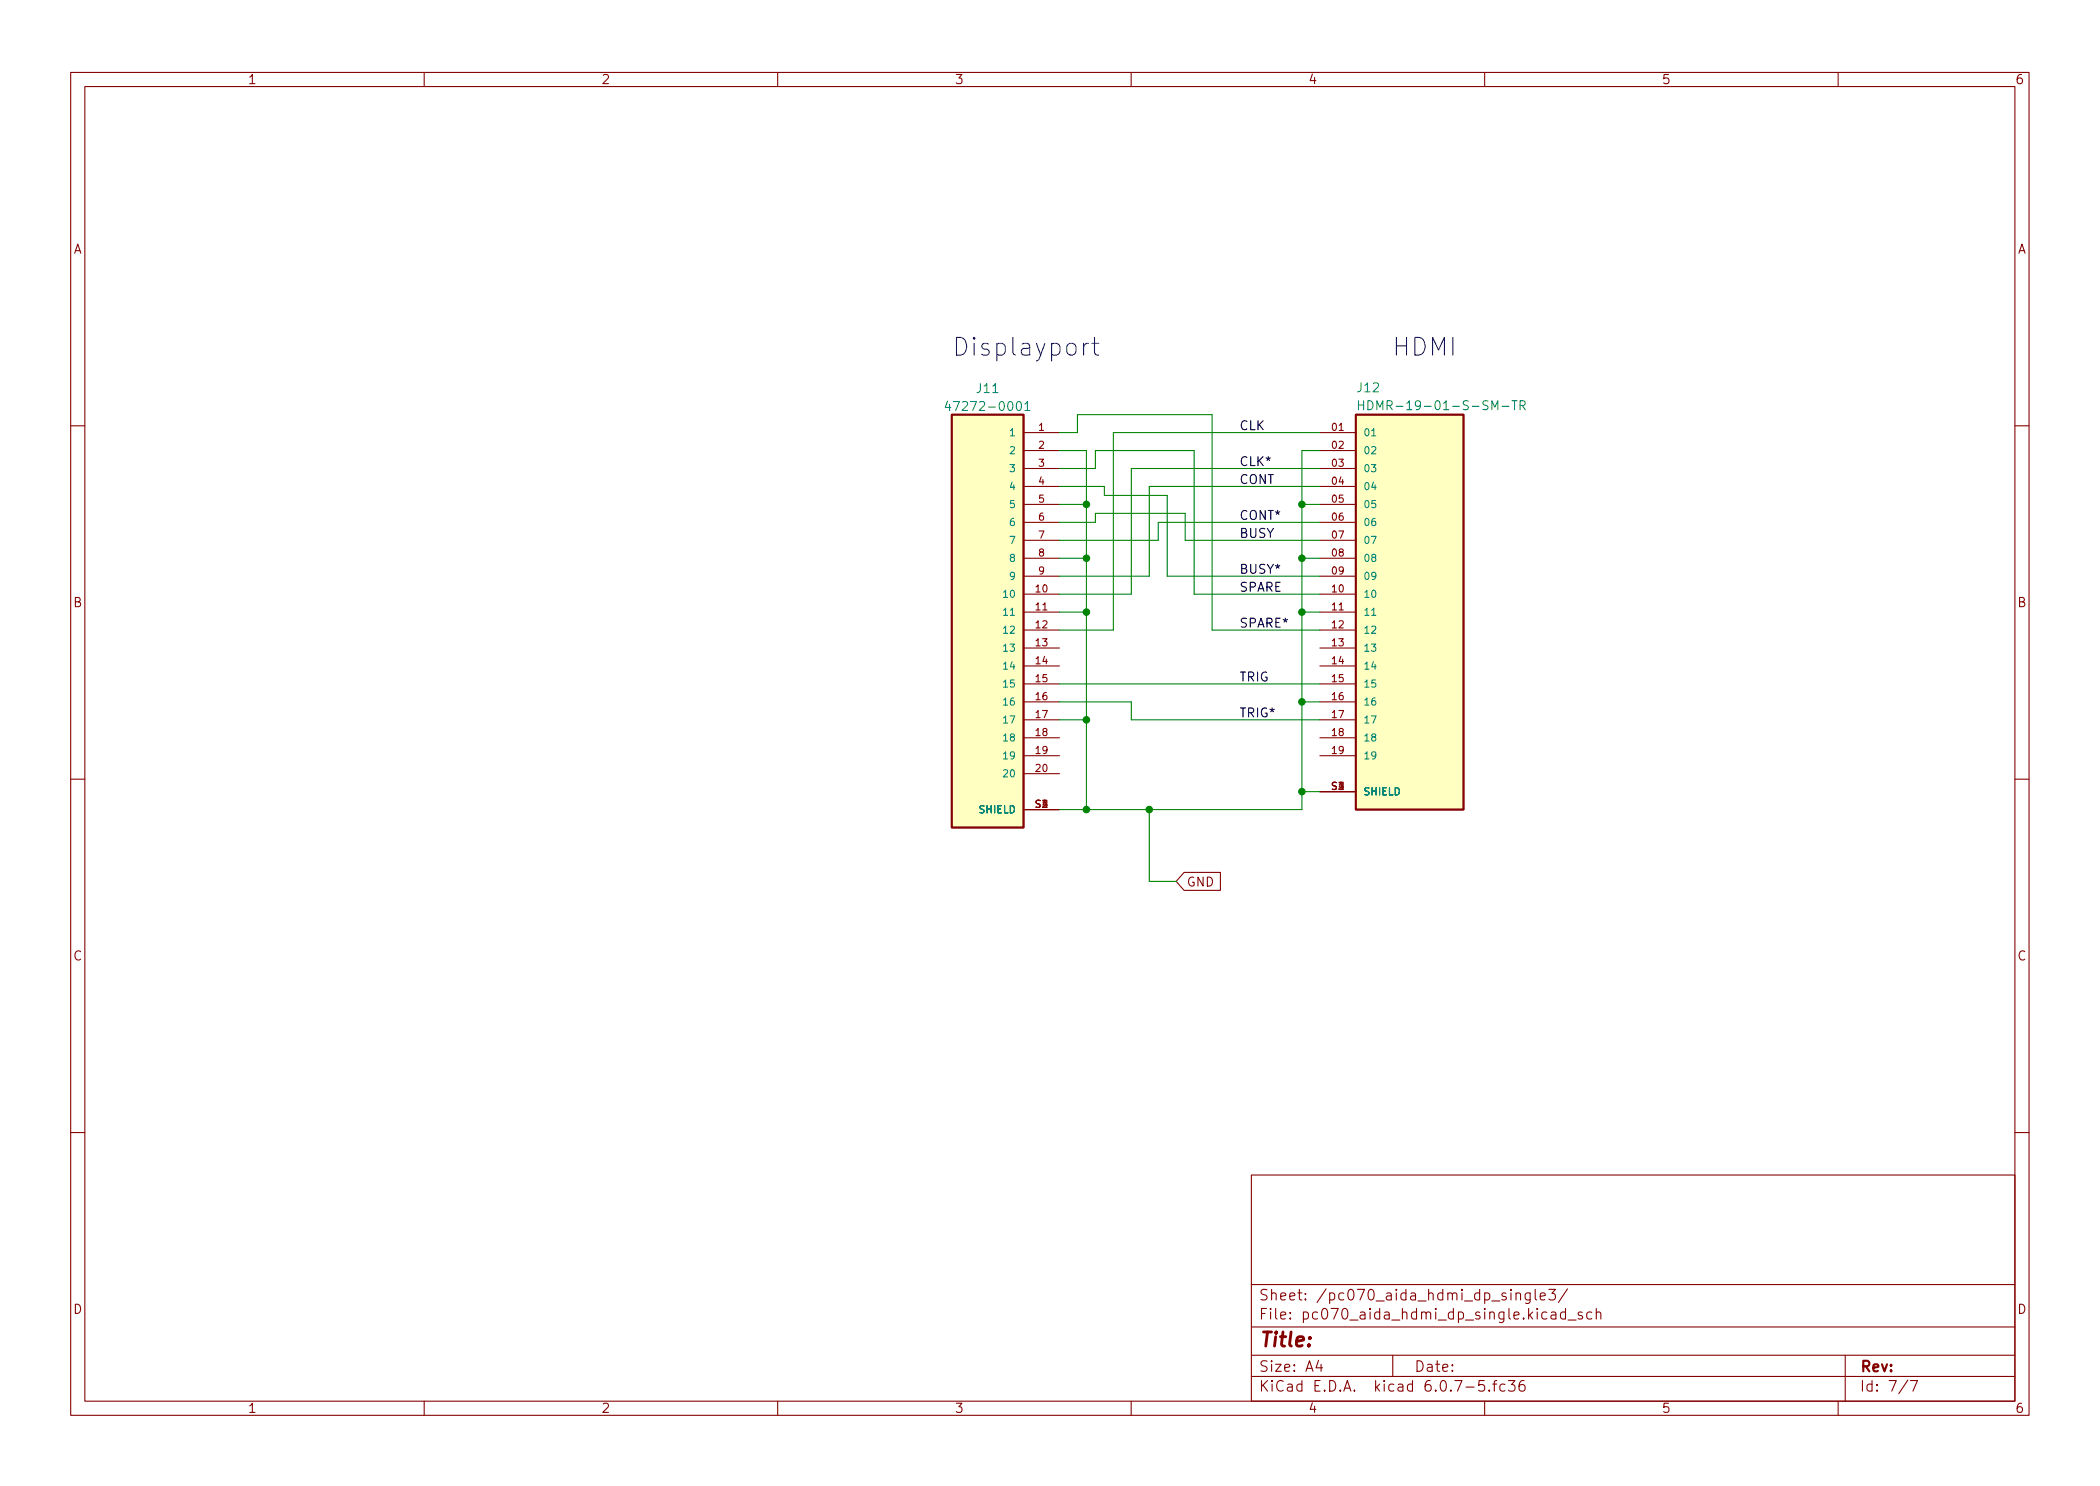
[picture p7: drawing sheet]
<svg xmlns="http://www.w3.org/2000/svg" width="297mm" height="210mm" viewBox="0 0 297 210" stroke-linecap="round" stroke-linejoin="round" font-family="sans-serif">
<g fill="none" stroke="#840000" stroke-width=".15">
<path d="M10 10.2h277v190.1h-277zM12 12.2h273v186.1h-273zM60 10.2v2M110 10.2v2M160 10.2v2M210 10.2v2M260 10.2v2M10 60.2h2M144.8 61.2h5.1M144.8 63.7h5.1M144.8 66.3h5.1M144.8 68.8h5.1"/>
<path d="M144.8 71.4h5.1M144.8 73.9h5.1M144.8 76.4h5.1M144.8 79h5.1M186.7 61.2h5.1M186.7 63.7h5.1M186.7 66.3h5.1M186.7 68.8h5.1M186.7 71.4h5.1M186.7 73.9h5.1M186.7 76.4h5.1M186.7 79h5.1"/>
<path d="M285 60.2h2M144.8 84.1h5.1M144.8 86.6h5.1M144.8 89.1h5.1M144.8 91.7h5.1M144.8 94.2h5.1M144.8 96.8h5.1M144.8 99.3h5.1M144.8 81.5h5.1M186.7 84.1h5.1M186.7 86.6h5.1M186.7 89.1h5.1"/>
<path d="M186.7 91.7h5.1M186.7 94.2h5.1M186.7 96.8h5.1M186.7 99.3h5.1M186.7 81.5h5.1M10 110.2h2M144.8 101.8h5.1M144.8 104.4h5.1M144.8 106.9h5.1M144.8 109.5h5.1M144.8 114.5h5.1M186.7 101.8h5.1"/>
<path d="M186.7 104.4h5.1M186.7 106.9h5.1M186.7 112h5.1M285 110.2h2M167.5 123.4h5.1v2.6h-5.1l-1.1-1.3zM10 160.2h2M177 166.3h108v32h-108zM285 160.2h2M60 198.3v2M110 198.3v2M160 198.3v2M177 194.8h108"/>
<path d="M177 191.8h108M177 187.8h108M177 181.8h108M186.5 192.5l-.4 1h1M186.9 193v1M197 191.8v3M209.9 195.3h-.7l-.1 .7 .3-.1 .5 .1 .1 .2-.1 .5-.2 .1h-.3l-.3-.1M210 198.3v2M210.6 196.7l.1 .1h-.1v-.1v.1M211.1 195.8h.6M211.7 195.3l-.3 .1v.1v1.3M212.9 195.9l-.5-.1-.3 .3v.4l.2 .3h.1h.5"/>
<path d="M213.4 195.3h.9l-.5 .6a.41 .41 0 0 1 .5 .3v.3l-.2 .3h-.5l-.2-.1M214.4 183.1a.37 .37 0 0 1 .7 0v.8M214.4 182.9v1M215.6 195.3a.59 .59 0 0 0-.7 .7v.5l.1 .3h.4l.2-.1 .1-.5-.1-.2-.5-.1-.2 .3M216.4 182.9v1.2a.41 .41 0 0 1-.6 .3M216.4 183l-.4-.1-.3 .3v.4l.2 .3h.1h.4M217.1 182.4v1.3l.3 .2M217.9 183.4l.7-.1-.1-.3-.4-.1-.2 .2v.8h.2h.4M219.1 182.4h.9l-.5 .6a.41 .41 0 0 1 .5 .3v.3l-.1 .3h-.6l-.2-.1M219.4 185.7l.2-.1 .4 .1 .1 .9M220.1 186l-.5 .1a.29 .29 0 0 0-.2 .2 .29 .29 0 0 0 .2 .3h.5M221.4 185.7l-.4-.1-.3 .3v.4l.2 .3h.1h.4"/>
<path d="M221.4 185.1v1.5M221.7 182.4l-1.3 1.9M221.8 186.8h1.1M223.8 185.7l-.4-.1-.2 .2 .1 .3 .5 .1 .1 .1-.1 .3h-.2h-.4M225.1 185.7l-.4-.1-.3 .3v.4l.2 .3h.1h.4M225.8 185.8a.37 .37 0 0 1 .6 0v.8M225.8 185.1v1.5M260 198.3v2M261 191.8v6.5M269.9 195.3l-1.3 1.9M270.2 195.3h1l-.6 1.5"/>
</g>
<g fill="#ffffc2" stroke="#ffffc2" stroke-width=".14">
<path d="M134.6 58.7h10.2v58.4h-10.2z"/>
<path d="M191.8 58.7h15.2v55.8h-15.2z"/>
</g>
<path d="M134.6 58.7h10.2v58.4h-10.2zM191.8 58.7h15.2v55.8h-15.2z" fill="none" stroke="#840000" stroke-width=".25"/>
<g fill="none" stroke="#008484" stroke-width=".15">
<path d="M134 56.7l-.3 1h.8M134.3 57.2v.9M145 57.2l.3-.4v1.3M145 58.1h.7M192.2 56.7v1.3M192.2 57.3h.7M192.9 56.7v1.3M193.5 56.7a.64 .64 0 0 1 .7 .6 .64 .64 0 0 1-.7 .7zM213.9 56.7h.7M214.2 56.7v1.3M215 57.4l.6-.1 .1-.2v-.3l-.2-.1h-.5v1.3M215.3 57.4l.4 .6"/>
<path d="M194 61.7h.6M194 87.1h.6"/>
</g>
<path d="M153.3 48.6v1.6M154 48.6a.64 .64 0 0 0-.7 .5M154.5 48.6h.9M154.8 47.7v2.2l.1 .2 .5 .1" fill="none" stroke="#0000c2" stroke-width=".15"/>
<g fill="none" stroke="#008400" stroke-width=".15">
<path d="M149.9 73.9h5v-1.3h12.7v3.8h19.1M149.9 68.8h6.3v1.3h8.9v11.4h21.6M149.9 66.3h5v-2.6h14v20.4h17.8M149.9 63.7h3.8v50.8M149.9 61.2h2.5v-2.5h19v30.4h15.3M149.9 79h3.8M149.9 71.4h3.8M184.1 79h2.6M184.1 71.4h2.6M186.7 73.9h-22.9v2.5h-13.9M186.7 68.8h-24.1v12.7h-12.7M186.7 66.3h-26.7v17.8h-10.1"/>
<path d="M186.7 63.7h-2.6v50.8h-34.2M186.7 61.2h-29.2v27.9h-7.6M149.9 99.3h10.1v2.5h26.7M149.9 86.6h3.8M149.9 96.8h36.8M184.1 86.6h2.6M184.1 99.3h2.6M149.9 101.8h3.8M162.6 114.5v10.2h3.8M184.1 112h2.6"/>
</g>
<g fill="#008400" stroke="#008400" stroke-width=".15">
<circle cx="184.1" cy="99.3" r=".46"/>
<circle cx="184.1" cy="112" r=".46"/>
<circle cx="184.1" cy="79" r=".46"/>
<circle cx="162.6" cy="114.5" r=".46"/>
<circle cx="153.7" cy="114.5" r=".46"/>
<circle cx="153.7" cy="101.8" r=".46"/>
<circle cx="153.7" cy="86.6" r=".46"/>
<circle cx="184.1" cy="86.6" r=".46"/>
<circle cx="184.1" cy="71.4" r=".46"/>
<circle cx="153.7" cy="71.4" r=".46"/>
<circle cx="153.7" cy="79" r=".46"/>
</g>
<g font-size="3.5" fill="#0000c2">
<text x="134.6" y="50.4">Displayport</text>
<text x="196.8" y="50.4">HDMI</text>
</g>
<text font-size="2.8" fill="#840000" x="178" y="190.6">Title:</text>
<g font-size="2.1" fill="#840000">
<text x="178" y="184">Sheet: /pc070_aida_hdmi_dp_single3/</text>
<text x="178" y="186.7">File: pc070_aida_hdmi_dp_single.kicad_sch</text>
<text x="178" y="196.9">KiCad E.D.A. kicad 6.0.7-5.fc36</text>
<text x="178" y="194.1">Size: A4</text>
<text x="200" y="194.1">Date:</text>
<text x="263" y="194.1">Rev:</text>
<text x="263" y="196.9">Id: 7/7</text>
</g>
<g font-size="1.8" fill="#840000">
<text x="35" y="11.9">1</text>
<text x="85" y="11.9">2</text>
<text x="135" y="11.9">3</text>
<text x="185" y="11.9">4</text>
<text x="235" y="11.9">5</text>
<text x="285" y="11.9">6</text>
<text x="10.3" y="35.9">A</text>
<text x="285.3" y="35.9">A</text>
<text x="10.3" y="85.9">B</text>
<text x="285.3" y="85.9">B</text>
<text x="167.8" y="125.4">GND</text>
<text x="10.3" y="135.9">C</text>
<text x="285.3" y="135.9">C</text>
<text x="10.3" y="185.9">D</text>
<text x="285.3" y="185.9">D</text>
<text x="35" y="199.9">1</text>
<text x="85" y="199.9">2</text>
<text x="135" y="199.9">3</text>
<text x="185" y="199.9">4</text>
<text x="235" y="199.9">5</text>
<text x="285" y="199.9">6</text>
</g>
<g font-size="1.8" fill="#008484">
<text x="135" y="58.1">47272-0001</text>
<text x="138.2" y="55.6">J11</text>
<text x="192.1" y="55.5">J12</text>
<text x="194.7" y="58">HDMR-19-01-S-SM-TR</text>
</g>
<g font-size="1.8">
<text x="175.3" y="60.9">CLK</text>
<text x="175.3" y="65.9">CLK*</text>
<text x="175.3" y="68.5">CONT</text>
<text x="175.3" y="73.6">CONT*</text>
<text x="175.3" y="76.1">BUSY</text>
<text x="175.3" y="83.7">SPARE</text>
<text x="175.3" y="81.2">BUSY*</text>
<text x="175.3" y="88.8">SPARE*</text>
<text x="175.3" y="96.4">TRIG</text>
<text x="175.3" y="101.5">TRIG*</text>
</g>
<g font-size="1.4" fill="#008484">
<text x="143" y="61.7">1</text>
<text x="143" y="64.3">2</text>
<text x="192.8" y="61.7">01</text>
<text x="192.8" y="64.3">02</text>
<text x="143" y="66.8">3</text>
<text x="143" y="69.3">4</text>
<text x="143" y="71.9">5</text>
<text x="192.8" y="66.8">03</text>
<text x="192.8" y="69.3">04</text>
<text x="192.8" y="71.9">05</text>
<text x="143" y="74.4">6</text>
<text x="143" y="77">7</text>
<text x="192.8" y="74.4">06</text>
<text x="192.8" y="77">07</text>
<text x="143" y="79.5">8</text>
<text x="143" y="82">9</text>
<text x="192.8" y="79.5">08</text>
<text x="192.8" y="82">09</text>
<text x="142.2" y="84.6">10</text>
<text x="142.2" y="87.1">11</text>
<text x="142.2" y="89.7">12</text>
<text x="192.8" y="84.6">10</text>
<text x="192.8" y="87.1">11</text>
<text x="192.8" y="89.7">12</text>
<text x="142.2" y="92.2">13</text>
<text x="142.2" y="94.7">14</text>
<text x="192.8" y="92.2">13</text>
<text x="192.8" y="94.7">14</text>
<text x="142.2" y="97.3">15</text>
<text x="142.2" y="99.8">16</text>
<text x="192.8" y="97.3">15</text>
<text x="192.8" y="99.8">16</text>
<text x="142.2" y="102.4">17</text>
<text x="142.2" y="104.9">18</text>
<text x="142.2" y="107.4">19</text>
<text x="192.8" y="102.4">17</text>
<text x="192.8" y="104.9">18</text>
<text x="192.8" y="107.4">19</text>
<text x="142.2" y="110">20</text>
<text x="192.8" y="112.5">SHIELD</text>
<text x="138.6" y="115.1">SHIELD</text>
</g>
<g font-size="1.4" fill="#840000">
<text x="146.9" y="61">1</text>
<text x="146.9" y="63.5">2</text>
<text x="188.4" y="61">01</text>
<text x="188.4" y="63.5">02</text>
<text x="146.9" y="66">3</text>
<text x="146.9" y="68.6">4</text>
<text x="146.9" y="71.1">5</text>
<text x="188.4" y="66">03</text>
<text x="188.4" y="68.6">04</text>
<text x="188.4" y="71.1">05</text>
<text x="146.9" y="73.7">6</text>
<text x="146.9" y="76.2">7</text>
<text x="188.4" y="73.7">06</text>
<text x="188.4" y="76.2">07</text>
<text x="146.5" y="83.8">10</text>
<text x="146.9" y="78.7">8</text>
<text x="146.9" y="81.3">9</text>
<text x="188.4" y="78.7">08</text>
<text x="188.4" y="81.3">09</text>
<text x="188.4" y="83.8">10</text>
<text x="146.5" y="86.4">11</text>
<text x="146.5" y="88.9">12</text>
<text x="188.4" y="86.4">11</text>
<text x="188.4" y="88.9">12</text>
<text x="146.5" y="91.4">13</text>
<text x="146.5" y="94">14</text>
<text x="188.4" y="91.4">13</text>
<text x="188.4" y="94">14</text>
<text x="146.5" y="96.5">15</text>
<text x="146.5" y="99.1">16</text>
<text x="146.5" y="101.6">17</text>
<text x="188.4" y="96.5">15</text>
<text x="188.4" y="99.1">16</text>
<text x="188.4" y="101.6">17</text>
<text x="146.5" y="104.1">18</text>
<text x="146.5" y="106.7">19</text>
<text x="188.4" y="104.1">18</text>
<text x="188.4" y="106.7">19</text>
<text x="146.5" y="109.2">20</text>
<text x="188.4" y="111.8">S1</text>
<text x="189.3" y="111.8">2</text>
<text x="146.5" y="114.3">S1</text>
<text x="147.4" y="114.3">2</text>
</g>
</svg>
